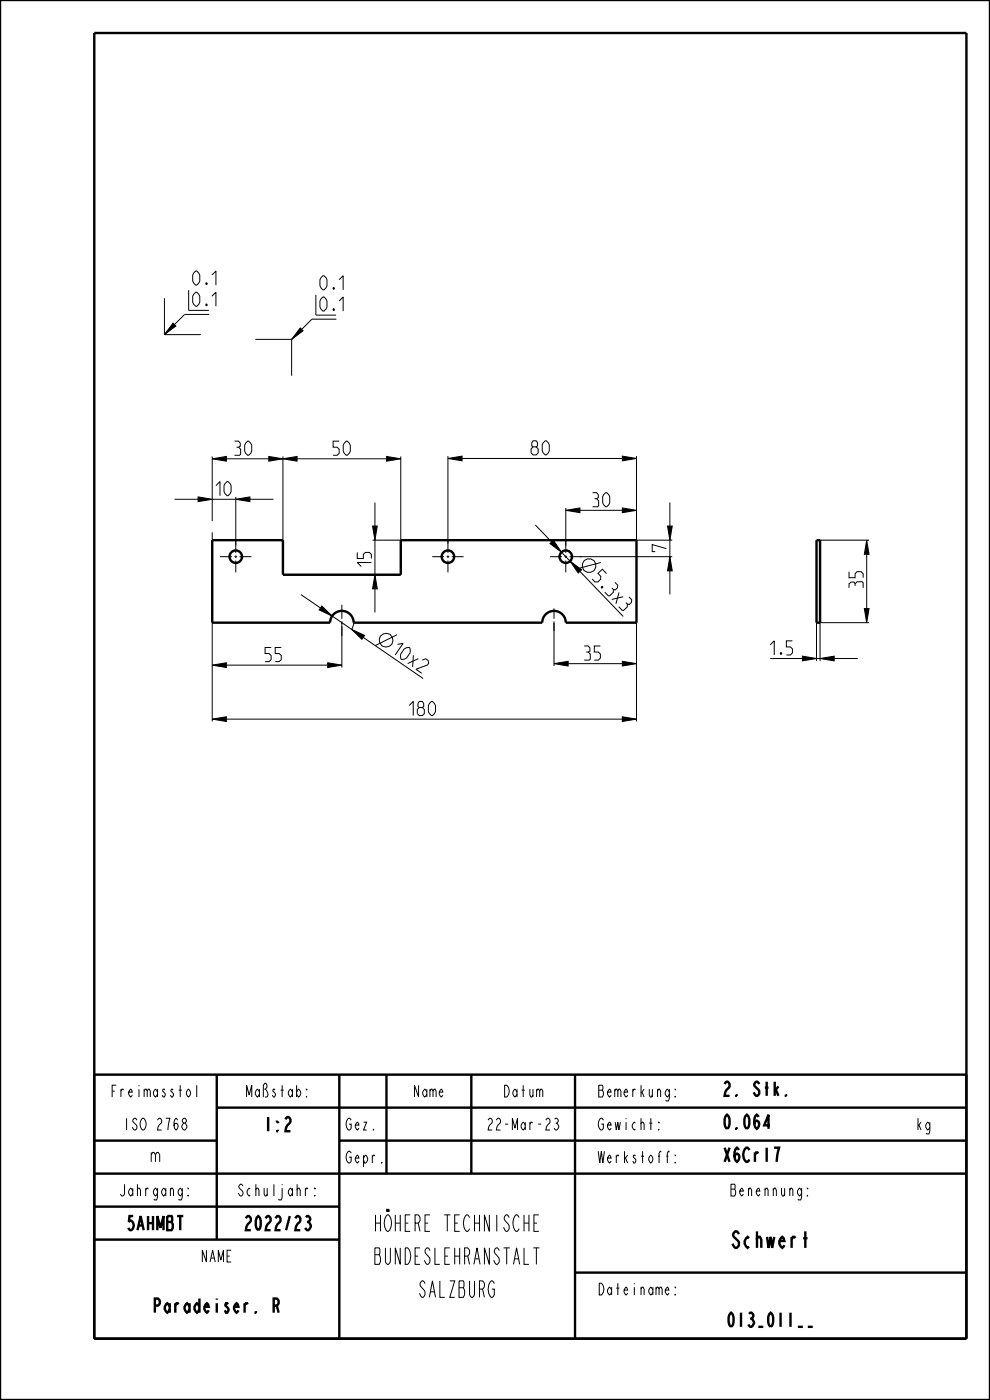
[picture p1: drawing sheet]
<svg xmlns="http://www.w3.org/2000/svg" width="210mm" height="297mm" viewBox="0 0 210 297" stroke-linecap="round" stroke-linejoin="round" font-family="sans-serif">
<g fill="#000">
<path d="M36.7 68.6l.6 .6-2.4 1.8zM63.7 69.6l.6 .6-2.4 1.8zM45 97.3l3-.5v1zM57 96.8l3 .5-3 .5zM60 97.3l3-.5v1zM82 96.8l3 .5-3 .5zM95 97.3l3-.5v1zM132 96.8l3 .5-3 .5zM42 105.4l3 .5-3 .5zM50 105.9l3-.5v1zM79 111.6h1l-.5 3zM116.7 115.3l.7-.7 1.7 2.5z"/>
<path d="M120 108.3l3-.5v1zM120.9 119.1l2.5 1.8-.8 .7zM132 107.8l3 .5-3 .5zM142.1 118.1l.5 3h-1zM141.6 111.6h1l-.5 3zM183.8 114.6l.5 3h-1zM68.3 128.6l2.2 2.1-2.8-1.3zM74.6 133.5l2.7 1.3-.5 .8zM79.5 121.9l.5 3h-1zM170.2 139.2l3 .5-3 .5zM173.9 139.7l3-.5v1zM183.3 129.1h1l-.5 3z"/>
<path d="M45 152.6l3-.5v1zM45 141.1l3-.5v1zM69.5 140.6l3 .5-3 .5zM117.5 140.8l3-.5v1zM132 152.1l3 .5-3 .5zM132 140.3l3 .5-3 .5z"/>
</g>
<g fill="none" stroke="#000" stroke-width=".21">
<path d="M34.9 63.3v7.7M34.9 71h7.7M36.7 68.6l.6 .6-2.4 1.8zM44.4 66.7h-5.2l-4.3 4.3M54.1 72h7.8M61.9 72v7.7M63.7 69.6l.6 .6-2.4 1.8zM71.4 67.7h-5.3l-4.2 4.3M45 97.3l3-.5v1zM45 96.8v13.8M45 97.3h15M57 96.8l3 .5-3 .5z"/>
<path d="M60 97.3l3-.5v1zM60 96.8v17.8M63 97.3h19M82 96.8l3 .5-3 .5zM85 96.8v17.8h-6M95 97.3l3-.5v1zM95 96.8v18.5M98 97.3h34M132 96.8l3 .5-3 .5zM135 96.8v17.8h7.6M37 105.9h5M42 105.4l3 .5-3 .5z"/>
<path d="M45 112.9v1.7M50 105.9l3-.5v1zM50 105.4v10.3M53 105.9h5M79 111.6h1l-.5 3zM79.5 106.6v5M79.5 114.6v7.3M113.6 111.4l3.4 3.6M116.7 115.3l.7-.7 1.7 2.5zM118.7 118.1l.1-.5 .3-.5 1.8 2M120 108.3l3-.5v1zM120 107.8v8"/>
<path d="M120.9 119.1l2.5 1.8-.8 .7zM123 118.1h19.6M123 108.3h9M127.4 119.3l-4.9 1.3M132 107.8l3 .5-3 .5zM141.6 111.6h1l-.5 3zM142.1 118.1l.5 3h-1zM142.1 106.6v5M142.1 114.6v3.5M173.9 114.6h10.4M183.8 114.6l.5 3h-1zM183.8 117.6v11.5"/>
<path d="M45 132.1v21M63.9 126.2l4.1 2.8M68.3 128.6l2.2 2.1-2.8-1.3zM70.5 130.7l4.1 2.8 .3-.7 .1-.7M72.5 132.1v9.5M74.6 133.5l2.7 1.3-.5 .8zM77 135.2l12.8 8.7M79.5 121.9l.5 3h-1zM79.5 124.9v5M84.2 134.7l-4.6 2.3M117.5 132.1v9.2M123 121.2l9.2 9.6"/>
<path d="M135 132.1v21M142.1 121.1v5M163.4 139.7h6.8M170.2 139.2l3 .5-3 .5zM173.2 139.7h.7M173.2 132.1v8.1M173.9 139.7l3-.5v1zM176.9 139.7h5M183.3 129.1h1l-.5 3zM184.3 132.1h-10.4v8.1M45 152.6l3-.5v1zM45 141.1l3-.5v1z"/>
<path d="M48 152.6h84M48 141.1h21.5M69.5 140.6l3 .5-3 .5zM117.5 140.8l3-.5v1zM120.5 140.8h11.5M132 152.1l3 .5-3 .5zM132 140.3l3 .5-3 .5z"/>
<circle cx="124.9" cy="120" r="1.47"/>
<circle cx="81.9" cy="135.8" r="1.47"/>
</g>
<g fill="none" stroke="#000" stroke-width=".51">
<path d="M0 0h210v297h-210zM20 7h185v277h-185zM45 114.6h15v7.3h25v-7.3h50v17.5h-15a2.5 2.5 0 0 0-2.5-2.5 2.5 2.5 0 0 0-2.5 2.5h-40a2.5 2.5 0 0 0-2.5-2.5 2.5 2.5 0 0 0-2.5 2.5h-25zM173.2 114.6h.7v17.5h-.7zM20 228h185v56M46 235h159M46 228v35M72 228v56M82 228v21M100 228v21M122 228v56M20 242h26"/>
<path d="M20 249h185M20 256h52M72 242h133M20 263h52M122 270h83"/>
</g>
<!-- layer: A_ACHSEN -->
<g fill="none" stroke="#000" stroke-width=".21">
<path d="M46.7 118.1h2.5M49.7 118.1h.6M50 114.8v2.5M50 117.8v.6M50 118.9v2.5M50.8 118.1h2.5M91.7 118.1h2.5M94.7 118.1h.6M95 114.8v2.5M95 117.8v.6M95 118.9v2.5M95.8 118.1h2.5"/>
<path d="M116.7 118.1h2.5M119.7 118.1h.6M120 114.8v2.5M120 117.8v.6M120 118.9v2.5M120.8 118.1h2.5M72.5 128.3v3M72.5 131.8v.6M72.5 132.9v2M117.5 129.1v2.2M117.5 131.8v2.1"/>
</g>
<g fill="none" stroke="#000" stroke-width=".51">
<circle cx="50" cy="118.1" r="1.33"/>
<circle cx="95" cy="118.1" r="1.33"/>
<circle cx="120" cy="118.1" r="1.33"/>
</g>
<g font-size="4.6">
<text x="77.1" y="261.2">HÖHERE TECHNISCHE</text>
<text x="77.1" y="268.2">BUNDESLEHRANSTALT</text>
<text x="153.9" y="264.7">Schwert</text>
<text x="87.6" y="275.2">SALZBURG</text>
</g>
<g font-size="3.9">
<text x="40.9" y="60.5">0.1</text>
<text x="40.9" y="65">0.1</text>
<text x="67.9" y="61.5">0.1</text>
<text x="67.9" y="66">0.1</text>
<text x="49.8" y="96.6">30</text>
<text x="70.7" y="96.6">50</text>
<text x="112.7" y="96.5">80</text>
<text x="45.8" y="105.2">10</text>
<text x="125.7" y="107.5">30</text>
<text x="141.3" y="117" transform="rotate(-90 141.3 117)">7</text>
<text x="78.8" y="120.2" transform="rotate(-90 78.8 120.2)">15</text>
<text x="125.6" y="122.8" transform="rotate(46 125.6 122.8)">5.3x3</text>
<text x="183.1" y="124.7" transform="rotate(-90 183.1 124.7)">35</text>
<text x="56.2" y="140.4">55</text>
<text x="83.1" y="138.5" transform="rotate(34 83.1 138.5)">10x2</text>
<text x="123.9" y="140">35</text>
<text x="163.4" y="138.9">1.5</text>
<text x="86.8" y="151.8">180</text>
<text x="153.2" y="232.5">2. Stk.</text>
<text x="55.5" y="240">1:2</text>
<text x="153.2" y="239.5">0.064</text>
<text x="31.6" y="246.5">m</text>
<text x="153.2" y="246.5">X6Cr17</text>
<text x="26" y="261">5AHMBT</text>
<text x="50.8" y="261">2022/23</text>
<text x="30.8" y="278.5">Paradeiser. R</text>
<text x="152.9" y="281.5">013_011__</text>
</g>
<g font-size="3.3">
<text x="22.3" y="232.7">Freimasstol</text>
<text x="51.2" y="232.7">Maßstab:</text>
<text x="87.1" y="232.7">Name</text>
<text x="106.1" y="232.7">Datum</text>
<text x="127.1" y="232.7">Bemerkung:</text>
<text x="25.2" y="239.7">ISO 2768</text>
<text x="73.2" y="239.7">Gez.</text>
<text x="102.2" y="239.7">22-Mar-23</text>
<text x="127.1" y="239.7">Gewicht:</text>
<text x="194.2" y="239.7">kg</text>
<text x="73.2" y="246.7">Gepr.</text>
<text x="127.1" y="246.7">Werkstoff:</text>
<text x="24.2" y="253.7">Jahrgang:</text>
<text x="49.2" y="253.7">Schuljahr:</text>
<text x="153.7" y="253.7">Benennung:</text>
<text x="42.1" y="267.7">NAME</text>
<text x="127.1" y="274.7">Dateiname:</text>
</g>
</svg>
